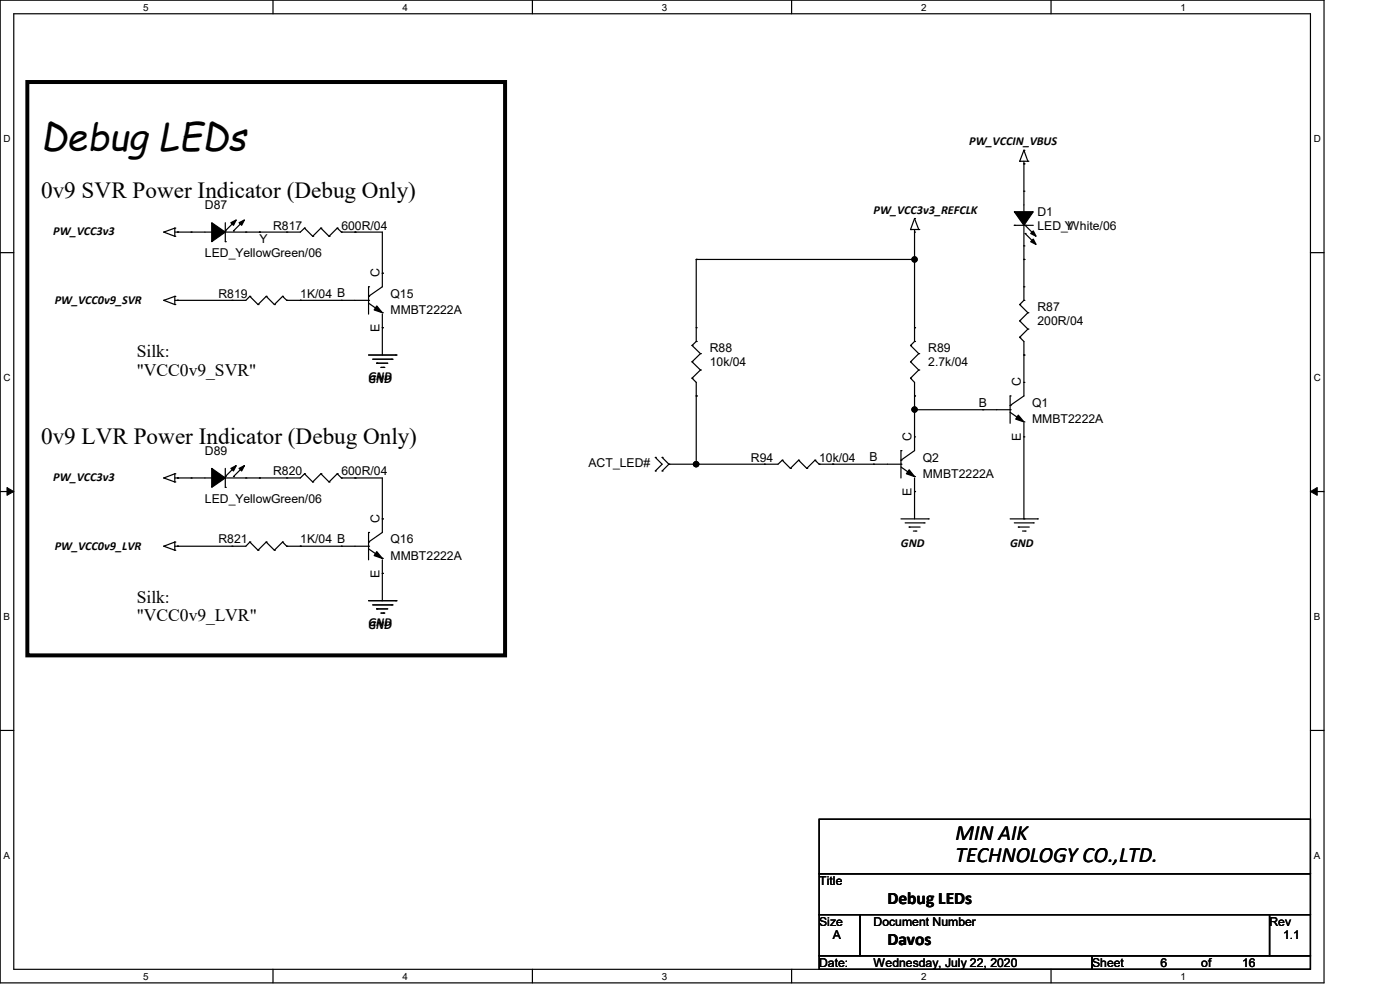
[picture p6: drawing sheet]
<svg xmlns="http://www.w3.org/2000/svg" width="297mm" height="210mm" viewBox="0 0 297 210" stroke-linecap="round" stroke-linejoin="round" font-family="sans-serif">
<path d="M0 0h280.9v208.5h-280.9zM2.9 2.9h275.1v202.7h-275.1z" fill="none" stroke="#000" stroke-width=".25"/>
<g fill="#fff">
<path d="M30.4 .3h1.1v2.4h-1.1z"/>
<path d="M30.4 205.9h1.1v2.3h-1.1z"/>
</g>
<path d="M57.9 0v2.9M57.9 205.6v2.9" fill="none" stroke="#000" stroke-width=".25"/>
<g fill="#fff">
<path d="M85.4 .3h1.1v2.4h-1.1z"/>
<path d="M85.4 205.9h1.1v2.3h-1.1z"/>
</g>
<path d="M112.9 0v2.9M112.9 205.6v2.9" fill="none" stroke="#000" stroke-width=".25"/>
<g fill="#fff">
<path d="M140.4 .3h1.2v2.4h-1.2z"/>
<path d="M140.4 205.9h1.2v2.3h-1.2z"/>
</g>
<path d="M167.9 0v2.9M167.9 205.6v2.9" fill="none" stroke="#000" stroke-width=".25"/>
<g fill="#fff">
<path d="M195.4 .3h1.2v2.4h-1.2z"/>
<path d="M195.4 205.9h1.2v2.3h-1.2z"/>
</g>
<path d="M223 0v2.9M223 205.6v2.9" fill="none" stroke="#000" stroke-width=".25"/>
<g fill="#fff">
<path d="M250.4 .3h1.2v2.4h-1.2z"/>
<path d="M250.4 205.9h1.2v2.3h-1.2z"/>
<path d="M.8 28.2h1.4v2.4h-1.4z"/>
<path d="M278.7 28.2h1.5v2.4h-1.5z"/>
<path d="M.8 78.9h1.4v2.3h-1.4z"/>
<path d="M278.7 78.9h1.5v2.3h-1.5z"/>
</g>
<path d="M0 53.6h2.9M278 53.6h2.9" fill="none" stroke="#000" stroke-width=".25"/>
<g fill="#fff">
<path d="M.8 129.6h1.3v2.3h-1.3z"/>
<path d="M278.7 129.6h1.4v2.3h-1.4z"/>
</g>
<path d="M0 104.3h2.9M278 104.3h2.9" fill="none" stroke="#000" stroke-width=".25"/>
<path d="M1.5 103.4l1.4 .9-1.4 .8zM278 104.3l1.4-.9v1.7z" fill="#000" stroke="#000" stroke-width=".21"/>
<g fill="#fff">
<path d="M.8 180.3h1.3v2.3h-1.3z"/>
<path d="M278.7 180.3h1.4v2.3h-1.4z"/>
</g>
<g fill="none" stroke="#000" stroke-width=".25">
<path d="M216.3 34.2h.1M216.3 34.2h1.8M217.2 34.8h.1M217.2 31.9h.1M217.2 34.2v12.2M217.2 31.9l-.9 2.3M217.2 31.9l.9 2.3M218.1 34.2h.1M34.8 49.2h.1M34.8 49.2l2.3 .9M37.1 50.1h.1M37.1 48.4h.1"/>
<path d="M37.1 48.4v1.7M37.1 49.2h9.3M37.1 48.4l-2.3 .8M37.7 49.2h.1M40.6 49.2h.1M46.4 49.2h.1M47.8 51.3h.1M47.8 49h.1M47.8 47.2v4.1M49.5 49h.1M49.5 47.2l-1.7 1.8M51.3 47.2l-1.8 1.8"/>
<path d="M52.2 49.2h.1M55 49.2h.1M60.8 49.2h.1M64.6 48.4h.1M64.6 48.4l-.9 .8h-15.9M64.6 48.4l1.7 1.7M66.3 50.1h.1M68.1 48.4h.1M68.1 48.4l-1.8 1.7M68.1 48.4l1.7 1.7M69.8 50.1h.1M71.5 48.4h.1"/>
<path d="M71.5 48.4l-1.7 1.7M71.5 48.4l.9 .8M72.4 49.2h.1M72.4 49.2h8.7v11.6l-2.9 2.1M75.3 49.2h.1M81.1 58h.1M147.7 55h.1M147.7 55v17.4M147.7 55h46.3M193.2 48.7h.1M193.2 48.7h1.7M194 49.2h.1"/>
<path d="M194 46.4h.1M194 55h.1M194 48.7v23.7M194 46.4l-.8 2.3M194 46.4l.9 2.3M194.9 48.7h.1M215.2 47.8h.1M215.2 47.8h4M217.2 46.4h.1M217.2 52.2h.1M217.2 40.6h.1M217.2 55h.1"/>
<path d="M217.2 47.8v15.9M217.5 47.8h.1M217.5 49.5h.1M217.5 47.8l1.7 1.7M217.5 49.5l1.7 1.8M34.8 63.7h.1M34.8 63.7l2.3 .9M37.1 64.6h.1M37.1 62.9h.1M37.1 62.9v1.7M37.1 62.9l-2.3 .8M37.7 63.7h.1"/>
<path d="M49.2 63.7h.1M53 62.9h.1M53 62.9l-.8 .8h-15.1M53 62.9l1.7 1.7M54.7 64.6h.1M56.5 62.9h.1M56.5 62.9l-1.8 1.7M56.5 62.9l1.7 1.7M58.2 64.6h.1M59.9 62.9h.1M59.9 62.9l-1.7 1.7M59.9 62.9l.9 .8"/>
<path d="M60.8 63.7h.1M60.8 63.7h17.4M63.7 63.7h.1M72.4 63.7h.1M78.2 60.8h.1M78.2 63.7h.1M78.2 62.9h.1M78.2 75.3h5.8M78.2 60.8v5.8M78.2 64.3l2.9 2M79.1 76.2h4M79.9 77h.1"/>
<path d="M79.9 77h2.4M80.8 77.9h.6M81.1 66.3h.1M81.1 69.5h.1M81.1 66.6v8.7M81.4 77.9h.1M83.1 76.2h.1M84 75.3h.1M146.8 76.8h.1M146.8 73.3h.1M146.8 76.8l1.8 1.7M146.8 73.3l1.8 1.7"/>
<path d="M147.7 72.4h.1M147.7 69.5h.1M147.7 72.4l-.9 .9M148.6 78.5h.1M148.6 75h.1M148.6 78.5l-1.8 1.7M148.6 75l-1.8 1.8M193.2 76.8h.1M193.2 73.3h.1M193.2 76.8l1.7 1.7M193.2 73.3l1.7 1.7M194 72.4h.1"/>
<path d="M194 69.5h.1M194 72.4l-.8 .9M194.9 78.5h.1M194.9 75h.1M194.9 78.5l-1.7 1.7M194.9 75l-1.7 1.8M216.3 71.5h.1M216.3 68.1h.1M216.3 64.6h.1M216.3 71.5l.9 .9v11.6l-2.9 2M216.3 68.1l1.8 1.7M216.3 64.6l1.8 1.7"/>
<path d="M217.2 63.7h.1M217.2 75.3h.1M217.2 60.8h.1M217.2 63.7l-.9 .9M218.1 69.8h.1M218.1 66.3h.1M218.1 69.8l-1.8 1.7M218.1 66.3l-1.8 1.8M47.8 99.4v4M49.5 99.4l-1.7 1.7M51.3 99.4l-1.8 1.7M139 97h.1"/>
<path d="M139 99.9h.1M139 97l1.5 1.5-1.5 1.4M140.5 99.9h.1M140.5 97h.1M140.5 97l1.4 1.5M141.9 98.5h.1M141.9 98.5l-1.4 1.4M146.8 80.2h.1M146.8 80.2l.9 .9v17.4M147.7 84h.1M147.7 98.5h.1M162.2 98.5h.1"/>
<path d="M165.9 97.6h.1M165.9 97.6l-.8 .9h-23.2M165.9 97.6l1.8 1.8M167.7 99.4h.1M169.4 97.6h.1M169.4 97.6l-1.7 1.8M169.4 97.6l1.8 1.8M171.2 99.4h.1M172.9 97.6h.1M172.9 97.6l-1.7 1.8M172.9 97.6l.9 .9M173.8 98.5h.1"/>
<path d="M173.8 98.5h17.3M176.7 98.5h.1M185.3 98.5h.1M191.1 95.6h.1M191.1 98.5h.1M191.1 97.6h.1M191.1 95.6v5.8M191.1 99.1l2.9 2M193.2 80.2h.1M193.2 80.2l.8 .9v14.5l-2.9 2M194 92.7h.1M194 84h.1"/>
<path d="M194 86.9h.1M194 86.9h20.3M208.5 86.9h.1M214.3 84h.1M214.3 86.9h.1M214.3 86h.1M214.3 84v5.8M214.3 87.5l2.9 2M217.2 89.5h.1M217.2 92.7h.1M217.2 81.1h.1M217.2 89.8v20.3"/>
<path d="M34.8 101.4h.1M34.8 115.9h.1M34.8 101.4l2.3 .8M34.8 115.9l2.3 .8M37.1 102.2h.1M37.1 100.5h.1M37.1 116.7h.1M37.1 115h.1M37.1 100.5v1.7M37.1 115v1.7M37.1 101.4h9.3M37.1 100.5l-2.3 .9"/>
<path d="M37.1 115l-2.3 .9M37.7 101.4h.1M37.7 115.9h.1M40.6 101.4h.1M46.4 101.4h.1M47.8 103.4h.1M47.8 101.1h.1M49.2 115.9h.1M49.5 101.1h.1M52.2 101.4h.1M53 115h.1M53 115l-.8 .9h-15.1"/>
<path d="M53 115l1.7 1.7M54.7 116.7h.1M55 101.4h.1M56.5 115h.1M56.5 115l-1.8 1.7M56.5 115l1.7 1.7M58.2 116.7h.1M59.9 115h.1M59.9 115l-1.7 1.7M59.9 115l.9 .9M60.8 115.9h.1M60.8 101.4h.1"/>
<path d="M60.8 115.9h17.4M63.7 115.9h.1M64.6 100.5h.1M64.6 100.5l-.9 .9h-15.9M64.6 100.5l1.7 1.7M66.3 102.2h.1M68.1 100.5h.1M68.1 100.5l-1.8 1.7M68.1 100.5l1.7 1.7M69.8 102.2h.1M71.5 100.5h.1M71.5 100.5l-1.7 1.7"/>
<path d="M71.5 100.5l.9 .9M72.4 115.9h.1M72.4 101.4h.1M72.4 101.4h8.7v11.5l-2.9 2.1M75.3 101.4h.1M78.2 112.9h.1M78.2 115.9h.1M78.2 115h.1M78.2 112.9v5.8M78.2 116.4l2.9 2M81.1 118.4h.1M81.1 110.1h.1"/>
<path d="M81.1 118.7v8.7M191.1 110.1h5.8M192 110.9h4M192.9 111.8h.1M192.9 111.8h2.3M193.8 112.6h.5M194 101.1h.1M194 104.3h.1M194 101.4v8.7M194.3 112.6h.1M196 110.9h.1M196.9 110.1h.1"/>
<path d="M214.3 110.1h5.8M215.2 110.9h4M216 111.8h.1M216 111.8h2.4M216.9 112.6h.6M217.2 110.1h.1M217.5 112.6h.1M219.2 110.9h.1M220.1 110.1h.1M78.2 127.4h5.8M79.1 128.3h4M79.9 129.2h.1"/>
<path d="M79.9 129.2h2.4M80.8 130h.6M81.1 121.6h.1M81.4 130h.1M83.1 128.3h.1M84 127.4h.1M0 154.9h2.9M278 154.9h2.9M173.8 173.8h104.2v11.5h-104.2zM173.8 185.3h104.2v8.7h-104.2zM173.8 194h8.7v8.7h-8.7zM182.5 194h86.8v8.7h-86.8z"/>
<path d="M269.3 194h8.7v8.7h-8.7zM173.8 202.7h57.9v2.9h-57.9zM231.7 202.7h46.3v2.9h-46.3z"/>
</g>
<path d="M5.8 17.4h101.3v121.6h-101.3z" fill="none" stroke="#000" stroke-width=".85"/>
<g fill="#000" stroke="#000" stroke-width=".25">
<path d="M79.9 64.9l1.2 1.4-1.7-.6zM216 88.1l1.2 1.4-1.7-.6zM79.9 117l1.2 1.4-1.7-.5zM192.9 99.7l1.1 1.4-1.7-.6z"/>
<path d="M44.9 47.2l2.9 2-2.9 2.1z" fill-rule="evenodd"/>
<path d="M49 47.2l1.1-.5-.6 1.1z" fill-rule="evenodd"/>
<path d="M50.7 47.2l1.2-.5-.6 1.1z" fill-rule="evenodd"/>
<path d="M215.2 44.9h4l-2 2.9z" fill-rule="evenodd"/>
<path d="M219.2 50.7l.6 1.2-1.1-.6z" fill-rule="evenodd"/>
<path d="M219.2 49l.6 1.1-1.1-.6z" fill-rule="evenodd"/>
<path d="M49 99.4l1.1-.6-.6 1.1z" fill-rule="evenodd"/>
<path d="M50.7 99.4l1.2-.6-.6 1.1z" fill-rule="evenodd"/>
<path d="M44.9 99.4l2.9 2-2.9 2z" fill-rule="evenodd"/>
<circle cx="194" cy="55" r=".55"/>
<circle cx="147.7" cy="98.5" r=".56"/>
<circle cx="194" cy="86.9" r=".55"/>
</g>
<text font-size="7.8" x="8.7" y="31.8">Debug LEDs</text>
<g font-size="4.9">
<text x="8.7" y="42">0v9 SVR Power Indicator (Debug Only)</text>
<text x="8.7" y="94.1">0v9 LVR Power Indicator (Debug Only)</text>
</g>
<g font-size="4.6">
<text x="202.7" y="178.2">MIN AIK</text>
<text x="202.7" y="182.8">TECHNOLOGY CO.,LTD.</text>
</g>
<g font-size="3.7">
<text x="29" y="75.8">Silk:</text>
<text x="29" y="79.7">&quot;VCC0v9_SVR&quot;</text>
<text x="29" y="127.9">Silk:</text>
<text x="29" y="131.8">&quot;VCC0v9_LVR&quot;</text>
<text x="188.3" y="191.8">Debug LEDs</text>
<text x="188.3" y="200.5">Davos</text>
</g>
<g font-size="2.6">
<text x="205.6" y="30.9">PW_VCCIN_VBUS</text>
<text x="43.5" y="44.3">D87</text>
<text x="185.3" y="45.3">PW_VCC3v3_REFCLK</text>
<text x="220.1" y="45.8">D1</text>
<text x="11.3" y="50">PW_VCC3v3</text>
<text x="55" y="51.6">Y</text>
<text x="58" y="48.7">R817</text>
<text x="72.4" y="48.7">600R/04</text>
<text x="220.1" y="48.7">LED_White/06</text>
<text x="225.9" y="48.7">Y</text>
<text x="43.5" y="54.5">LED_YellowGreen/06</text>
<text x="80.5" y="58.8" transform="rotate(-90 80.5 58.8)">C</text>
<text x="11.6" y="64.4">PW_VCC0v9_SVR</text>
<text x="46.4" y="63.2">R819</text>
<text x="63.7" y="63.2">1K/04 B</text>
<text x="82.8" y="63.2">Q15</text>
<text x="80.5" y="70.4" transform="rotate(-90 80.5 70.4)">E</text>
<text x="82.8" y="66.6">MMBT2222A</text>
<text x="220.1" y="66">R87</text>
<text x="220.1" y="69">200R/04</text>
<text x="150.6" y="74.8">R88</text>
<text x="150.6" y="77.6">10k/04</text>
<text x="196.9" y="74.8">R89</text>
<text x="196.9" y="77.6">2.7k/04</text>
<text x="78.2" y="81.2">GND</text>
<text x="216.6" y="82" transform="rotate(-90 216.6 82)">C</text>
<text x="207.6" y="86.3">B</text>
<text x="218.9" y="86.3">Q1</text>
<text x="218.9" y="89.8">MMBT2222A</text>
<text x="193.4" y="93.6" transform="rotate(-90 193.4 93.6)">C</text>
<text x="216.6" y="93.6" transform="rotate(-90 216.6 93.6)">E</text>
<text x="43.5" y="96.5">D89</text>
<text x="58" y="100.8">R820</text>
<text x="72.4" y="100.8">600R/04</text>
<text x="124.8" y="99.1">ACT_LED#</text>
<text x="159.3" y="97.9">R94</text>
<text x="173.8" y="97.9">10k/04</text>
<text x="184.5" y="97.8">B</text>
<text x="195.7" y="97.9">Q2</text>
<text x="195.7" y="101.4">MMBT2222A</text>
<text x="11.3" y="102.1">PW_VCC3v3</text>
<text x="43.5" y="106.6">LED_YellowGreen/06</text>
<text x="193.4" y="105.2" transform="rotate(-90 193.4 105.2)">E</text>
<text x="80.5" y="110.9" transform="rotate(-90 80.5 110.9)">C</text>
<text x="11.6" y="116.6">PW_VCC0v9_LVR</text>
<text x="46.4" y="115.3">R821</text>
<text x="63.7" y="115.3">1K/04 B</text>
<text x="82.8" y="115.3">Q16</text>
<text x="82.8" y="118.7">MMBT2222A</text>
<text x="191.1" y="116">GND</text>
<text x="214.3" y="116">GND</text>
<text x="80.5" y="122.5" transform="rotate(-90 80.5 122.5)">E</text>
<text x="78.2" y="133.4">GND</text>
<text x="173.8" y="187.7">Title</text>
<text x="173.8" y="196.3">Size</text>
<text x="185.3" y="196.3">Document Number</text>
<text x="269.3" y="196.3">Rev</text>
<text x="176.7" y="199.3">A</text>
<text x="272.2" y="199.3">1.1</text>
<text x="173.8" y="205.1">Date:</text>
<text x="185.3" y="205.1">Wednesday, July 22, 2020</text>
<text x="231.7" y="205.1">Sheet</text>
<text x="246.2" y="205.1">6</text>
<text x="254.8" y="205.1">of</text>
<text x="263.5" y="205.1">16</text>
</g>
<g font-size="2.1">
<text x="30.4" y="2.2">5</text>
<text x="85.4" y="2.2">4</text>
<text x="140.4" y="2.2">3</text>
<text x="195.4" y="2.2">2</text>
<text x="250.5" y="2.2">1</text>
<text x=".8" y="30.1">D</text>
<text x="278.7" y="30.1">D</text>
<text x=".8" y="80.8">C</text>
<text x="278.7" y="80.8">C</text>
<text x=".8" y="131.5">B</text>
<text x="278.7" y="131.5">B</text>
<text x=".8" y="182.2">A</text>
<text x="278.7" y="182.2">A</text>
<text x="30.4" y="207.8">5</text>
<text x="85.4" y="207.8">4</text>
<text x="140.4" y="207.8">3</text>
<text x="195.4" y="207.8">2</text>
<text x="250.5" y="207.8">1</text>
</g>
</svg>
